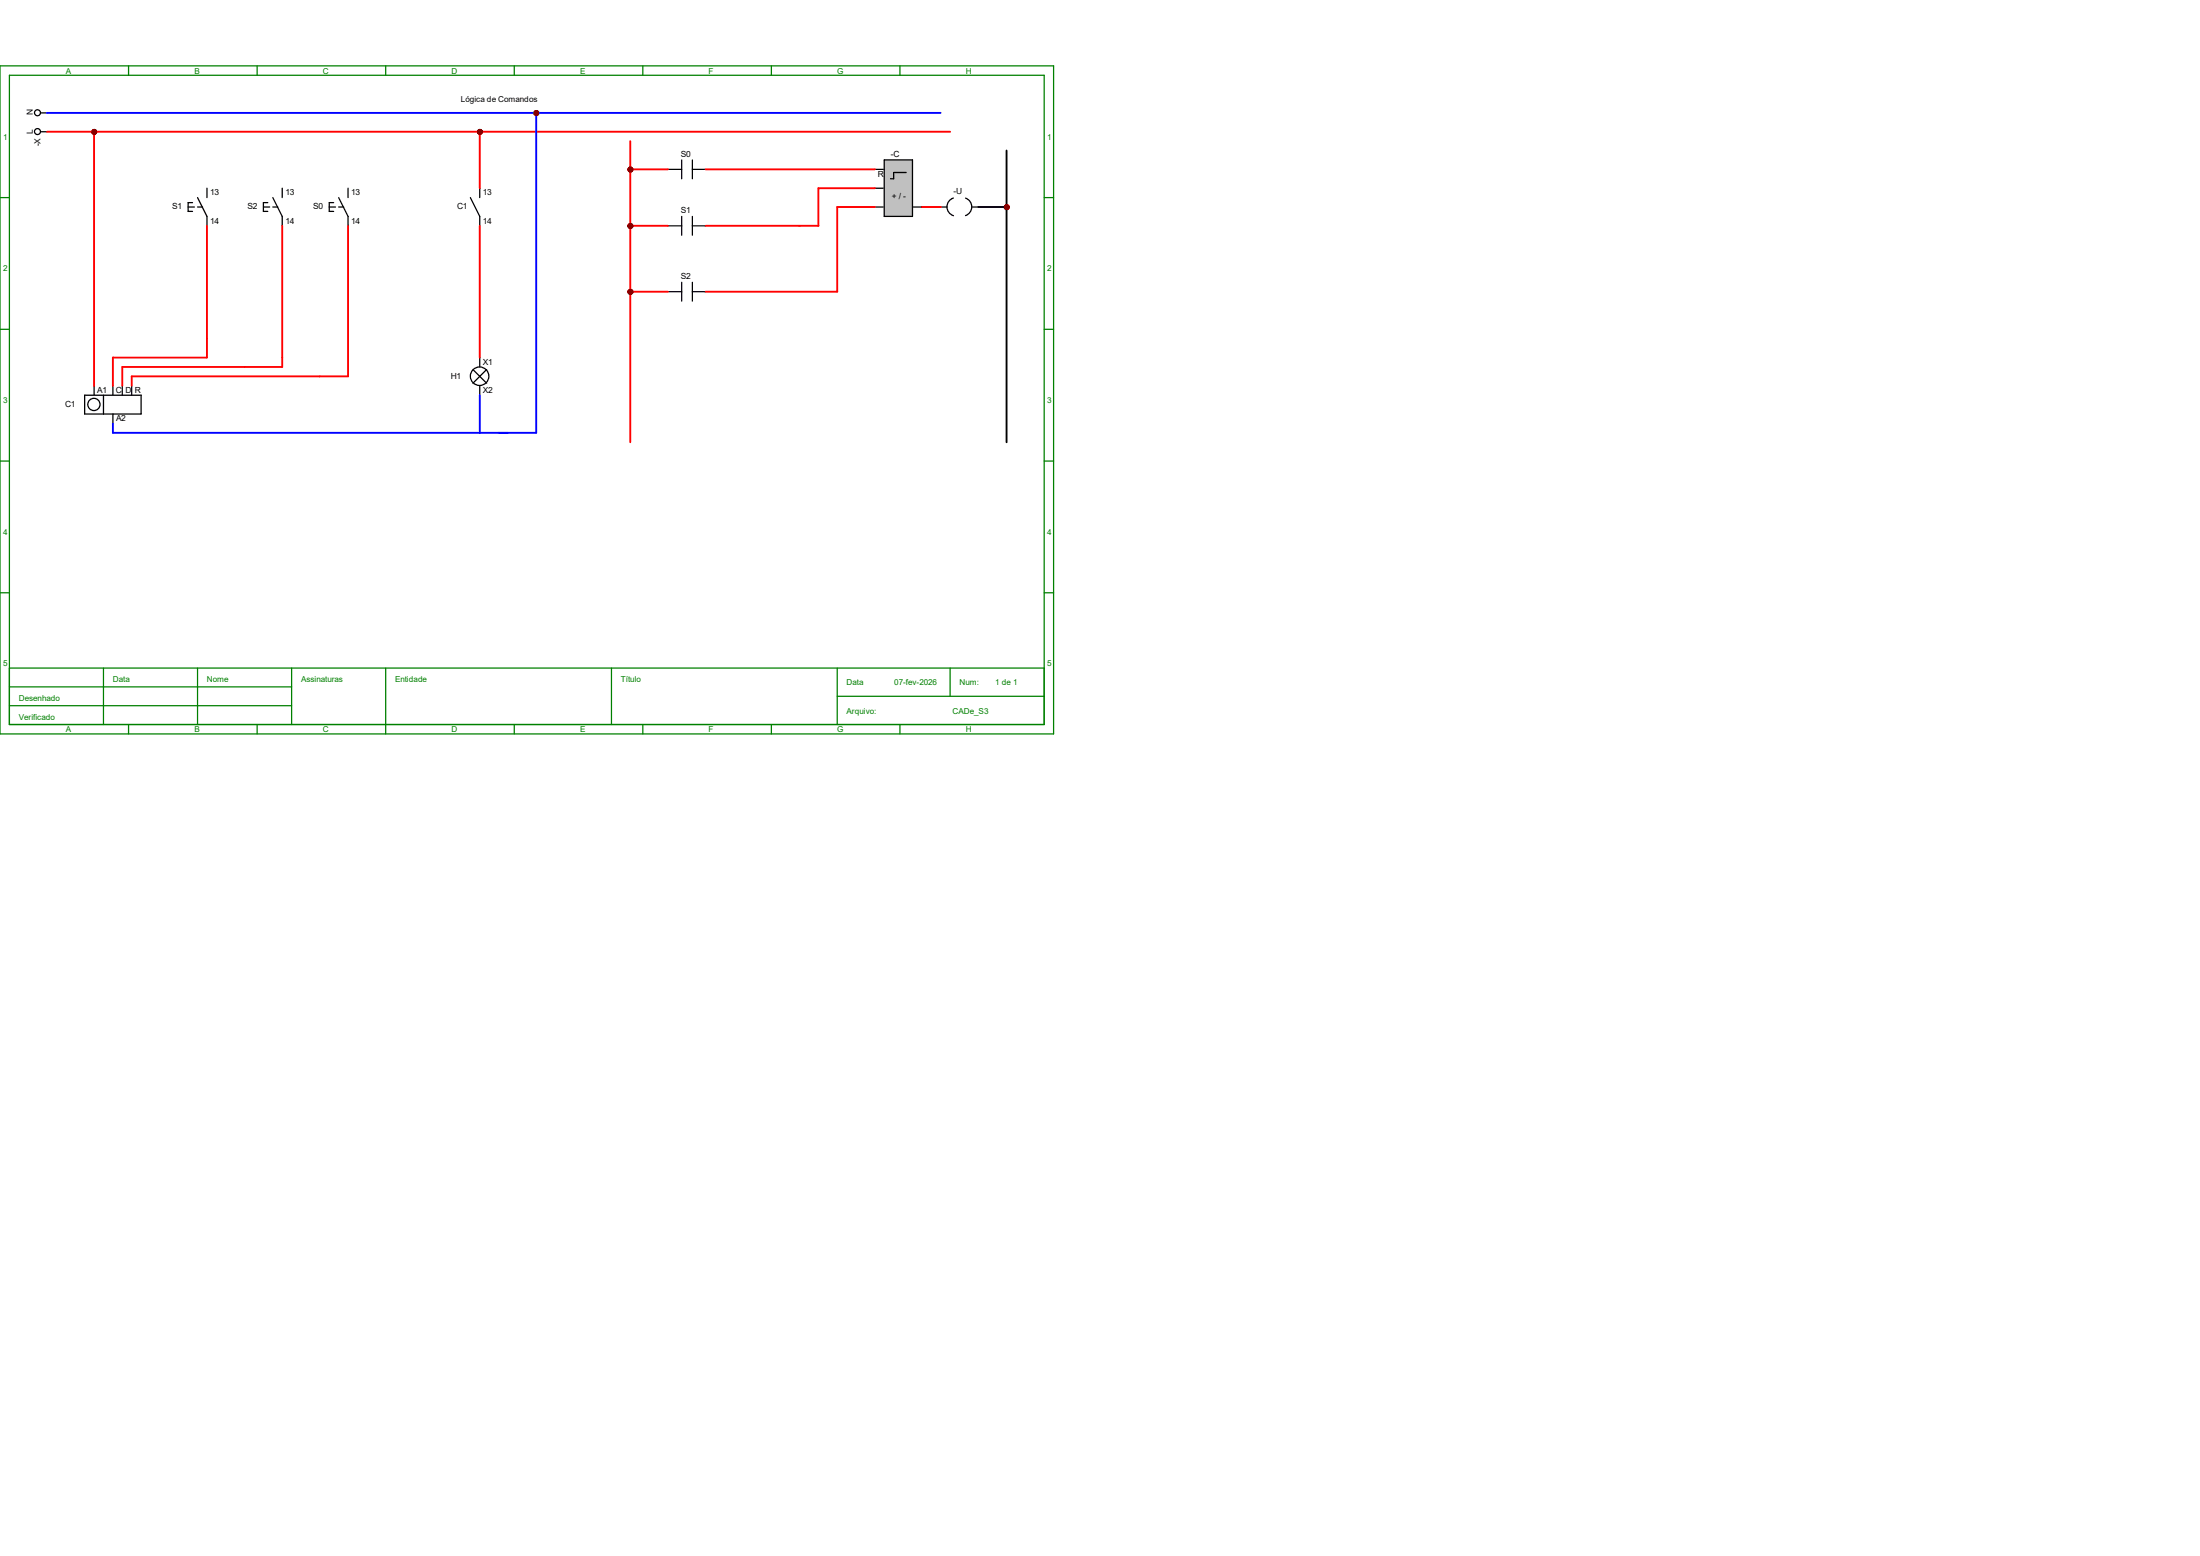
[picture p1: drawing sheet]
<svg xmlns="http://www.w3.org/2000/svg" width="297mm" height="210mm" viewBox="0 0 297 210" stroke-linecap="round" stroke-linejoin="round" font-family="sans-serif">
<g fill="none" stroke="#008000" stroke-width=".17">
<path d="M0 8.9h142.2v90.2h-142.2zM1.3 10.2h139.7v87.6h-139.7zM17.4 8.9v1.3M34.7 8.9v1.3M52.1 8.9v1.3M69.4 8.9v1.3M86.8 8.9v1.3M104.1 8.9v1.3M121.5 8.9v1.3M0 26.7h1.3M141 26.7h1.2M0 44.4h1.3"/>
<path d="M141 44.4h1.2M0 62.2h1.3M141 62.2h1.2M0 80h1.3M1.3 90.2h139.7M1.3 92.7h38.1M1.3 95.2h38.1M14 90.2v7.6M17.4 97.8v1.3M26.7 90.2v7.6M34.7 97.8v1.3M39.4 90.2v7.6"/>
<path d="M52.1 90.2v8.9M69.4 97.8v1.3M82.5 90.2v7.6M86.8 97.8v1.3M104.1 97.8v1.3M113 94h28M113 90.2v7.6M121.5 97.8v1.3M128.3 90.2v3.8M141 80h1.2"/>
</g>
<g fill="none" stroke="#000" stroke-width=".17">
<path d="M5.5 17.8h.8M5.5 15.2h.8M25.4 27.9h.8M26 27.3h-.6v1.2h.6M26.7 26.7l1.2 2.5v1.3M26.7 27.9h.6M27.9 25.4v1.3M35.6 27.9h.8M36.2 27.3h-.6v1.2h.6M36.8 27.9h.7M36.8 26.7l1.3 2.5v1.3M38.1 25.4v1.3"/>
<path d="M44.4 27.9h.9M45 27.3h-.6v1.2h.6M45.7 27.9h.7M45.7 26.7l1.3 2.5v1.3M47 25.4v1.3M63.5 26.7l1.3 2.5v1.3M64.8 25.4v1.3M11.4 53.3h7.6v2.6h-7.6zM12.7 52.1v1.2M14 53.3v2.6M15.2 52.1v1.2M15.2 55.9v1.2"/>
<path d="M16.5 52.1v1.2M17.8 52.1v1.2M63.8 49.9l1.9 1.8M64.8 48.3v1.2M64.8 52.1v1.2M65.7 49.9l-1.9 1.8"/>
<circle cx="5.1" cy="15.2" r=".4"/>
<circle cx="5.1" cy="17.8" r=".4"/>
<circle cx="12.7" cy="54.6" r=".83"/>
<circle cx="64.7" cy="50.8" r="1.25"/>
</g>
<g fill="#f00" stroke="#800000" stroke-width=".17">
<circle cx="12.7" cy="17.8" r=".28"/>
<circle cx="64.8" cy="17.8" r=".28"/>
<circle cx="72.4" cy="15.3" r=".28"/>
</g>
<g fill="none" stroke="#000" stroke-width=".17">
<path d="M90.2 22.9h1.8M90.2 30.5h1.8M90.2 39.4h1.8M92 21.6v2.5M92 29.2v2.5M92 38.1v2.5M93.5 22.9h1.7M93.5 21.6v2.5M93.5 29.2v2.5M93.5 38.1v2.5M93.5 30.5h1.7M93.5 39.4h1.7"/>
<path d="M118.1 22.9h1.3M118.1 25.4h1.3M118.1 27.9h1.3M119.4 21.6h3.8v7.6h-3.8zM122.3 23.3h-1.7v.8h-.4M123.2 27.9h1.3"/>
</g>
<path d="M119.4 21.6h3.8v7.6h-3.8z" fill-rule="evenodd" fill="#c0c0c0" stroke="#c0c0c0" stroke-width=".17"/>
<g fill="#f00" stroke="#800000" stroke-width=".17">
<circle cx="85.1" cy="22.9" r=".28"/>
<circle cx="85.1" cy="30.5" r=".28"/>
<circle cx="85.1" cy="39.4" r=".28"/>
</g>
<path d="M127 27.9h.8M128.7 26.7a1.25 1.25 0 0 0-.9 1.2 1.25 1.25 0 0 0 .9 1.2M130.4 26.7a1.25 1.25 0 0 1 .8 1.2 1.25 1.25 0 0 1-.9 1.2M131.2 27.9h.9" fill="none" stroke="#000" stroke-width=".17"/>
<circle cx="135.9" cy="28" r=".28" fill="#f00" stroke="#800000" stroke-width=".17"/>
<g fill="#f00" stroke="#800000" stroke-width=".25">
<circle cx="12.7" cy="17.8" r=".28"/>
<circle cx="64.8" cy="17.8" r=".28"/>
<circle cx="72.4" cy="15.3" r=".28"/>
<circle cx="85.1" cy="22.9" r=".28"/>
<circle cx="85.1" cy="30.5" r=".28"/>
<circle cx="85.1" cy="39.4" r=".28"/>
<circle cx="135.9" cy="28" r=".28"/>
</g>
<g fill="none" stroke="#f00" stroke-width=".25">
<path d="M6.3 17.8h122M12.7 17.8v34.3M64.8 17.8v7.6M85.1 19v40.7M27.9 30.5v17.8h-12.7v3.8M38.1 30.5v19h-21.6v2.6M47 30.5v20.3h-29.2v1.3M64.8 30.5v17.8M85.1 22.9h5.1M85.1 30.5h5.1M85.1 39.4h5.1M95.2 22.9h22.9"/>
<path d="M118.1 25.4h-7.6v5.1h-15.3M118.1 27.9h-5.1v11.5h-17.8M124.5 27.9h2.5"/>
</g>
<g fill="#800000" stroke="#800000" stroke-width=".25">
<circle cx="12.7" cy="17.8" r=".28"/>
<circle cx="64.8" cy="17.8" r=".28"/>
<circle cx="72.4" cy="15.3" r=".28"/>
<circle cx="85.1" cy="22.9" r=".28"/>
<circle cx="85.1" cy="30.5" r=".28"/>
<circle cx="85.1" cy="39.4" r=".28"/>
<circle cx="135.9" cy="28" r=".28"/>
</g>
<path d="M6.3 15.2h120.7M72.4 15.2v43.2h-57.2v-1.3M64.8 53.3v5.1" fill="none" stroke="#00f" stroke-width=".25"/>
<path d="M132.1 27.9h3.8M135.9 20.3v39.4" fill="none" stroke="#000" stroke-width=".25"/>
<g font-size="1.1" fill="#008000">
<text x="8.9" y="9.9">A</text>
<text x="26.2" y="9.9">B</text>
<text x="43.6" y="9.9">C</text>
<text x="61" y="9.9">D</text>
<text x="78.3" y="9.9">E</text>
<text x="95.7" y="9.9">F</text>
<text x="113" y="9.9">G</text>
<text x="130.4" y="9.9">H</text>
<text x=".4" y="18.8">1</text>
<text x="141.4" y="18.8">1</text>
<text x=".4" y="36.6">2</text>
<text x="141.4" y="36.6">2</text>
<text x=".4" y="54.4">3</text>
<text x="141.4" y="54.4">3</text>
<text x=".4" y="72.2">4</text>
<text x="141.4" y="72.2">4</text>
<text x=".4" y="90">5</text>
<text x="141.4" y="90">5</text>
<text x="2.5" y="94.6">Desenhado</text>
<text x="15.2" y="92.1">Data</text>
<text x="27.9" y="92.1">Nome</text>
<text x="40.6" y="92.1">Assinaturas</text>
<text x="53.3" y="92.1">Entidade</text>
<text x="83.8" y="92.1">Título</text>
<text x="114.3" y="92.5">Data</text>
<text x="120.7" y="92.5">07-fev-2026</text>
<text x="129.5" y="92.5">Num:</text>
<text x="134.4" y="92.5">1 de 1</text>
<text x="2.5" y="97.2">Verificado</text>
<text x="8.9" y="98.8">A</text>
<text x="26.2" y="98.8">B</text>
<text x="43.6" y="98.8">C</text>
<text x="61" y="98.8">D</text>
<text x="78.3" y="98.8">E</text>
<text x="95.7" y="98.8">F</text>
<text x="113" y="98.8">G</text>
<text x="114.3" y="96.3">Arquivo:</text>
<text x="128.6" y="96.3">CADe_S3</text>
<text x="130.4" y="98.8">H</text>
</g>
<g font-size="1.1">
<text x="4.4" y="15.6" transform="rotate(-90 4.4 15.6)">N</text>
<text x="62.2" y="13.8">Lógica de Comandos</text>
<text x="4.4" y="18.1" transform="rotate(-90 4.4 18.1)">L</text>
<text x="5.5" y="19.8" transform="rotate(-90 5.5 19.8)">-X</text>
<text x="91.9" y="21.1">S0</text>
<text x="118.5" y="23.8">R</text>
<text x="120.3" y="21.1">-C</text>
<text x="23.2" y="28.2">S1</text>
<text x="28.4" y="26.4">13</text>
<text x="33.4" y="28.2">S2</text>
<text x="38.5" y="26.4">13</text>
<text x="42.3" y="28.2">S0</text>
<text x="47.4" y="26.4">13</text>
<text x="61.7" y="28.2">C1</text>
<text x="65.2" y="26.4">13</text>
<text x="91.9" y="28.7">S1</text>
<text x="120.4" y="26.8">+ / -</text>
<text x="128.7" y="26.2">-U</text>
<text x="28.4" y="30.2">14</text>
<text x="38.5" y="30.2">14</text>
<text x="47.4" y="30.2">14</text>
<text x="65.2" y="30.2">14</text>
<text x="91.9" y="37.6">S2</text>
<text x="13.1" y="53">A1</text>
<text x="15.7" y="53">C D R</text>
<text x="60.9" y="51.1">H1</text>
<text x="65.2" y="49.2">X1</text>
<text x="65.2" y="53">X2</text>
<text x="8.8" y="54.9">C1</text>
<text x="15.7" y="56.9">A2</text>
</g>
</svg>
